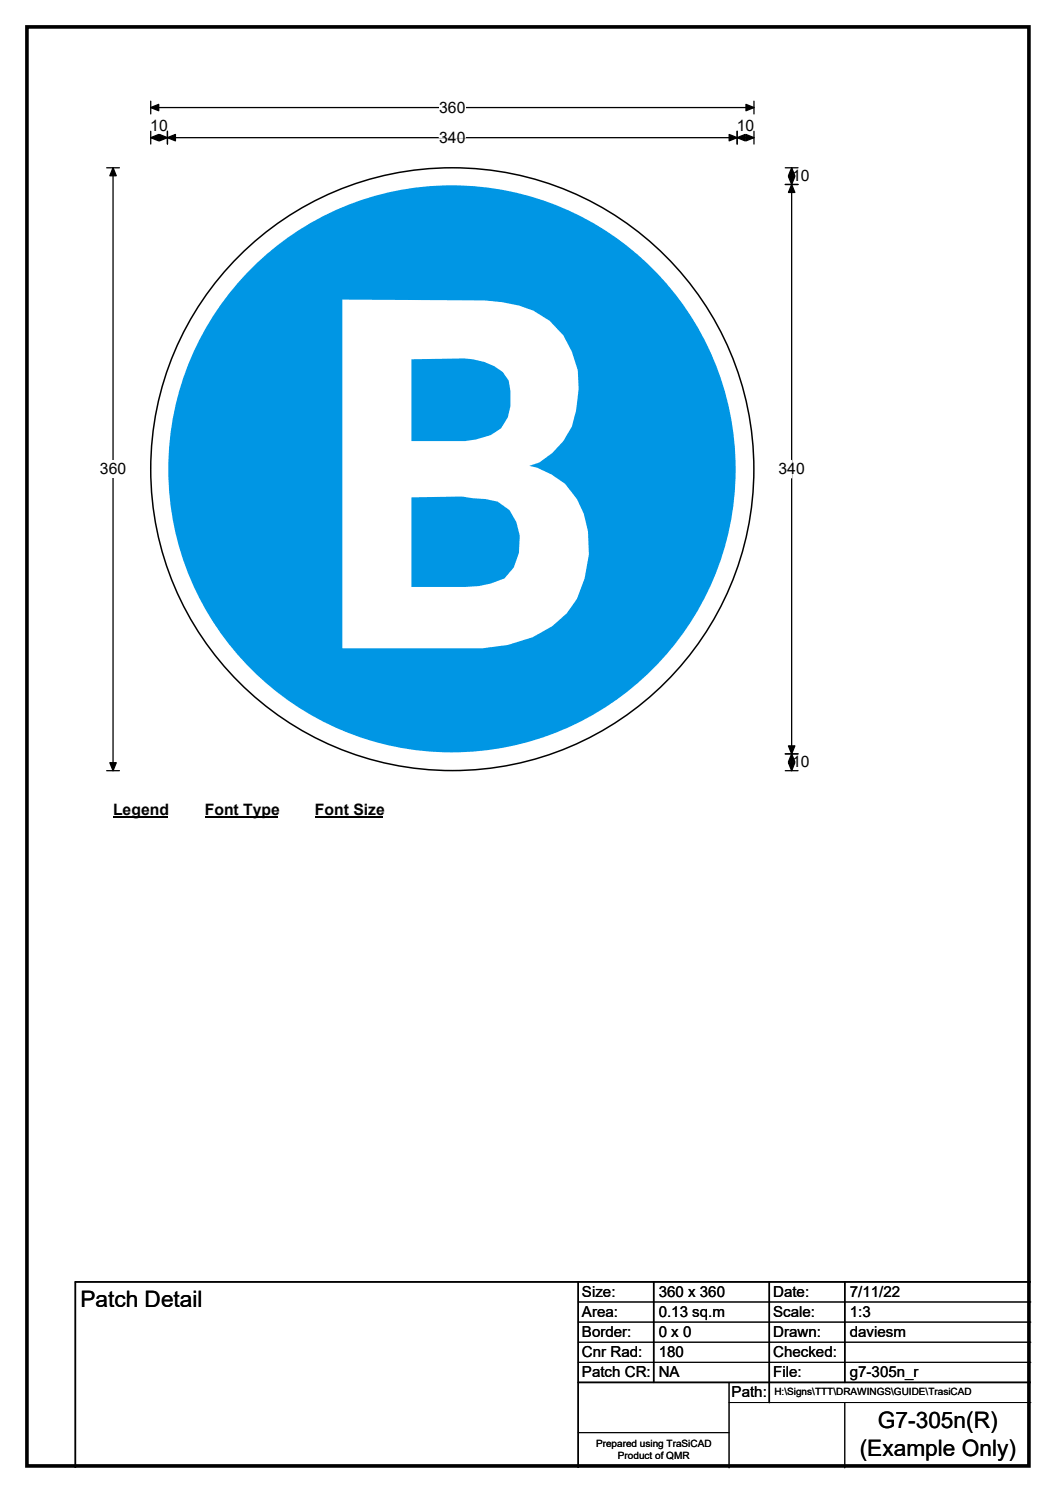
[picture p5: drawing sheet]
<svg xmlns="http://www.w3.org/2000/svg" width="210mm" height="297mm" viewBox="0 0 210 297" stroke-linecap="round" stroke-linejoin="round" font-family="sans-serif">
<path d="M5.4 5.4h199.2v286.3h-199.2z" fill="none" stroke="#000" stroke-width=".72"/>
<path d="M30 21.4h119.9M30 20.1v2.6M149.9 20.1v2.6" fill="none" stroke="#000" stroke-width=".25"/>
<path d="M30 21.4l1.6-.6v1.2zM148.3 20.8l1.6 .6-1.6 .6z" fill="#000" stroke="#000" stroke-width=".25"/>
<path d="M87.3 19.7h5.2v3.5h-5.2z" fill="#fff"/>
<path d="M21.2 33.4h2.5M22.5 33.4v119.9M30 27.4h119.9M30 26.1v2.6M33.3 26.1v2.6M146.6 26.1v2.6M149.9 26.1v2.6M21.2 153.3h2.5" fill="none" stroke="#000" stroke-width=".25"/>
<path d="M22.5 33.4l.6 1.6h-1.3zM30 27.4l1.6-.6v1.2zM33.3 27.4l1.6-.6v1.2zM31.7 26.8l1.6 .6-1.6 .6zM145 26.8l1.6 .6-1.6 .6zM146.6 27.4l1.6-.6v1.2zM148.3 26.8l1.6 .6-1.6 .6zM21.8 151.7h1.3l-.6 1.6z" fill="#000" stroke="#000" stroke-width=".25"/>
<path d="M87.3 27.4h5.2" fill="none" stroke="#fff" stroke-width=".25"/>
<path d="M19.9 91.6h5.2v3.5h-5.2z" fill="#fff"/>
<path d="M156.1 36.7h2.6M156.1 33.4h2.6M157.4 33.4v119.9M156.1 150h2.6M156.1 153.3h2.6" fill="none" stroke="#000" stroke-width=".25"/>
<path d="M157.4 36.7l.7 1.6h-1.3zM157.4 33.4l.7 1.6h-1.3zM156.8 35.1h1.3l-.7 1.6zM156.8 148.4h1.3l-.7 1.6zM157.4 150l.7 1.6h-1.3zM156.8 151.7h1.3l-.7 1.6z" fill="#000" stroke="#000" stroke-width=".25"/>
<path d="M157.4 91.6v3.5" fill="none" stroke="#fff" stroke-width=".25"/>
<path d="M22.5 159.3h10.7v3.5h-10.7z" fill="#fff"/>
<path d="M22.5 162.6h10.7" fill="none" stroke="#000" stroke-width=".32"/>
<path d="M40.7 159.3h14.4v3.5h-14.4z" fill="#fff"/>
<path d="M40.7 162.6h14.4" fill="none" stroke="#000" stroke-width=".32"/>
<path d="M62.6 159.3h13.5v3.5h-13.5z" fill="#fff"/>
<path d="M62.6 162.6h13.5" fill="none" stroke="#000" stroke-width=".32"/>
<circle cx="89.9" cy="93.3" r="60" fill="#fff" stroke="#fff" stroke-width=".2"/>
<circle cx="89.9" cy="93.3" r="60" fill="none" stroke="#000" stroke-width=".3"/>
<circle cx="89.9" cy="93.3" r="56.4" fill="#0096e4"/>
<path d="M68.1 59.6l28.3 .2 3.4 .3a16.8 16.8 0 0 1 12.2 6.6l1.7 3.3 1.2 3.7 .2 3.7-.5 4.3a14.7 14.7 0 0 1-7.3 10.3l-2.1 .7 1.5 .3 2.9 1.4 2.8 1.8 2.3 3.1a20.3 20.3 0 0 1 1.5 15.8l-1.5 4-2 2.9-2.9 2.6-3.9 2.2-4.9 1.5-5.1 .7h-27.8z" fill-rule="evenodd" fill="#fff"/>
<g fill="#0096e4">
<path d="M81.8 71.5l10.5-.2a12.7 12.7 0 0 1 7.7 2.7l1.2 1.7 .3 2v3.1l-.5 2.2-1.4 2.2-2 1.4-2.9 .8-2.2 .4h-10.7z" fill-rule="evenodd"/>
<path d="M81.8 99l10-.2 2.2 .3 2.6 .2 2.4 .5 2.3 1.7a10.7 10.7 0 0 1 .9 11.4l-1.9 2.2-2.7 1-2.4 .5-2.7 .2h-10.7z" fill-rule="evenodd"/>
</g>
<path d="M115 255v37M130 255v20M153 255v24M168 255v20M205 255h-190v37M115 275h90" fill="none" stroke="#000" stroke-width=".3"/>
<path d="M115 259h90M115 263h90M115 267h90M115 271h90M145 279h60M145 275v17M168 279v13M115 285h30" fill="none" stroke="#000" stroke-width=".2"/>
<g font-size="4.5">
<text x="16" y="260.1">Patch Detail</text>
<text x="174.6" y="284.2">G7-305n(R)</text>
<text x="171" y="289.6">(Example Only)</text>
</g>
<g font-size="3.1">
<text x="87.3" y="22.5">360</text>
<text x="29.9" y="26">10</text>
<text x="87.3" y="28.4">340</text>
<text x="146.5" y="26">10</text>
<text x="157.5" y="36.1">10</text>
<text x="19.9" y="94.4">360</text>
<text x="154.8" y="94.4">340</text>
<text x="157.5" y="152.7">10</text>
<text x="22.5" y="162.1">Legend</text>
<text x="40.7" y="162.1">Font Type</text>
<text x="62.6" y="162.1">Font Size</text>
</g>
<g font-size="3">
<text x="115.7" y="258">Size:</text>
<text x="131" y="258">360 x 360</text>
<text x="153.7" y="258">Date:</text>
<text x="169" y="258">7/11/22</text>
<text x="115.7" y="262">Area:</text>
<text x="131" y="262">0.13 sq.m</text>
<text x="153.7" y="262">Scale:</text>
<text x="169" y="262">1:3</text>
<text x="115.7" y="266">Border:</text>
<text x="115.7" y="270">Cnr Rad:</text>
<text x="131" y="266">0 x 0</text>
<text x="131" y="270">180</text>
<text x="153.7" y="266">Drawn:</text>
<text x="153.7" y="270">Checked:</text>
<text x="169" y="266">daviesm</text>
<text x="115.7" y="274">Patch CR:</text>
<text x="131" y="274">NA</text>
<text x="153.7" y="274">File:</text>
<text x="169" y="274">g7-305n_r</text>
<text x="145.5" y="278">Path:</text>
</g>
<g font-size="2">
<text x="154" y="277.6">H:\Signs\TTT\DRAWINGS\GUIDE\TrasiCAD</text>
<text x="118.5" y="287.8">Prepared using TraSiCAD</text>
<text x="122.9" y="290.2">Product of QMR</text>
</g>
</svg>
